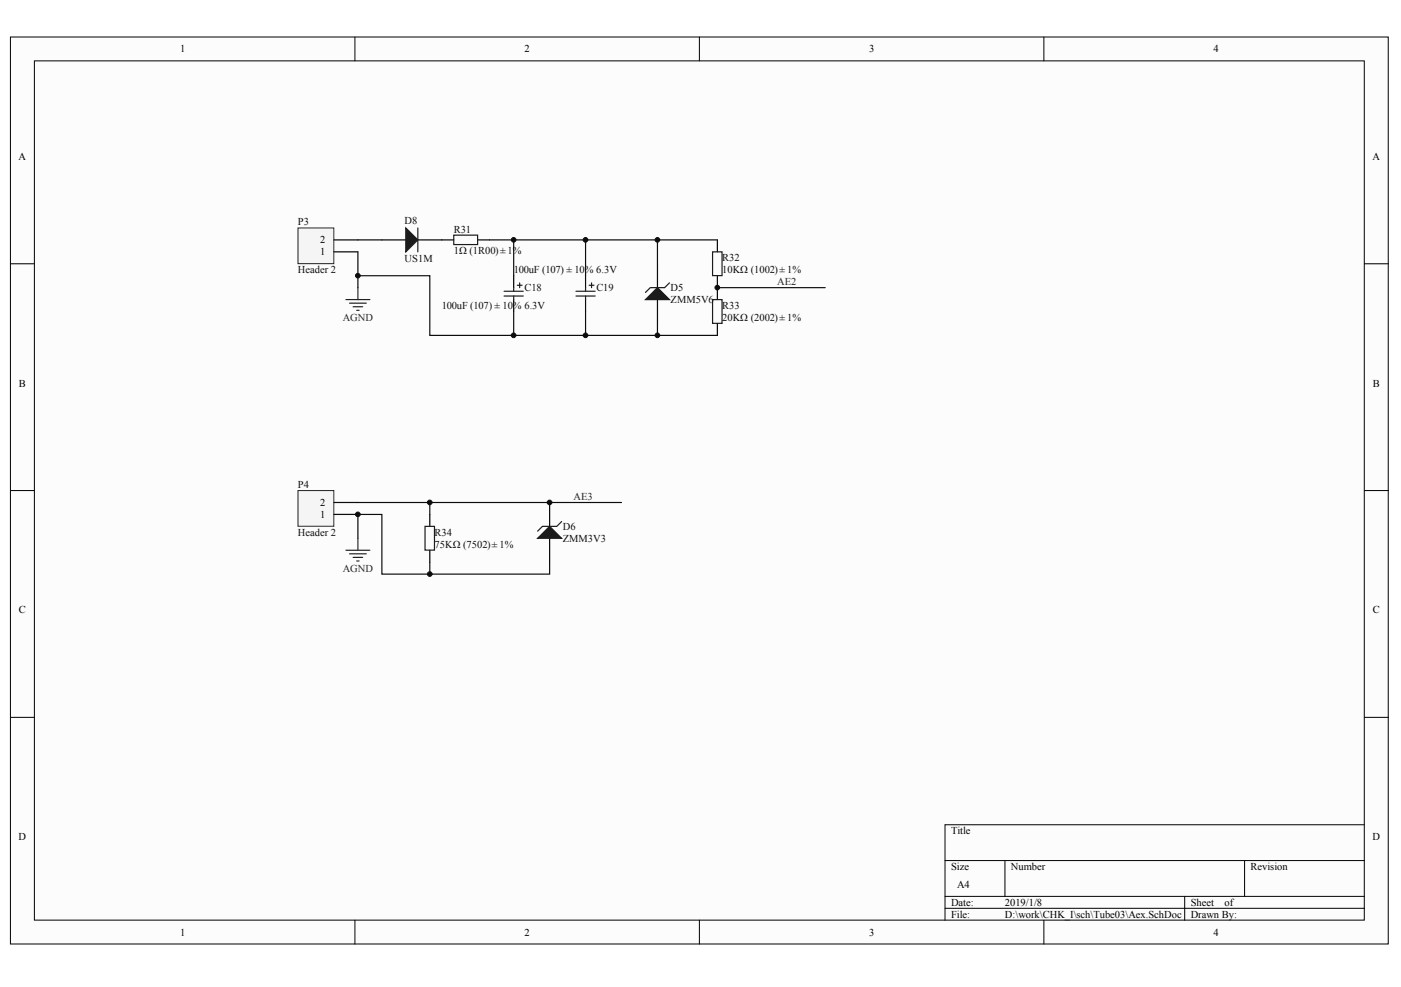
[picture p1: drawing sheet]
<svg xmlns="http://www.w3.org/2000/svg" width="287mm" height="202mm" viewBox="0 0 287 202" stroke-linecap="round" stroke-linejoin="round" font-family="sans-serif">
<g fill="#fcfcfc" stroke="#000" stroke-width=".2">
<path d="M2.1 7.6h282.1v185.7h-282.1z"/>
<path d="M7 12.5h272.3v175.9h-272.3z"/>
</g>
<g fill="none" stroke="#000" stroke-width=".2">
<path d="M72.7 7.6v4.9M143.2 7.6v4.9M213.7 7.6v4.9M2.1 54h4.9M279.3 54h4.9M2.1 100.5h4.9M279.3 100.5h4.9M2.1 146.9h4.9M279.3 146.9h4.9M193.5 176.2h85.8M205.7 176.2v7.4M254.8 176.2v7.4"/>
<path d="M279.3 168.9h-85.8v19.6M72.7 188.5v4.9M143.2 188.5v4.9M193.5 183.6h85.8M193.5 186h85.8M213.7 188.5v4.9M242.5 183.6v4.9"/>
</g>
<path d="M61 46.7h7.3v7.3h-7.3z" fill="#f5f5f5" stroke="#262626" stroke-width=".2"/>
<g fill="none" stroke="#000" stroke-width=".25">
<path d="M68.4 51.6h4.9M68.4 49.1h4.9M78.2 49.1h4.9M85.5 49.1h4.9M105.2 56.5v2.4M119.9 56.5v2.4M134.6 54v4.9M146.9 49.1v2.5M146.9 56.5v4.9M105.2 61.4v2.4M119.9 61.4v2.4M134.6 61.4v4.8"/>
<path d="M146.9 66.2v2.5"/>
</g>
<path d="M73.3 58.9v2.5M70.8 61.4h4.9M71.6 62.1h3.4M72.3 62.8h2M73 63.6h.5" fill="none" stroke="#262626" stroke-width=".25"/>
<g fill="#1c1c1c" stroke="#1c1c1c" stroke-width=".25">
<path d="M83.1 46.7l2.4 2.4-2.4 2.5z"/>
<path d="M132.1 61.4l2.5-2.5 2.4 2.5z"/>
</g>
<g fill="none" stroke="#1c1c1c" stroke-width=".25">
<path d="M85.5 46.7v4.9M103.2 59.6h3.9M105.2 58.9v.7M105.9 58.4h1M106.4 57.9v1M117.9 59.6h3.9M119.9 58.9v.7M120.6 58.4h1M121.1 57.9v1M137 57.9l-.9 1h-3l-1 1M145.9 51.6h1.9v4.8h-1.9zM103.2 60.6h3.9"/>
<path d="M105.2 60.6v.8M117.9 60.6h3.9M119.9 60.6v.8M145.9 61.4h1.9v4.8h-1.9z"/>
</g>
<path d="M73.3 58.9v-2.4h14.7v12.2h17.2M73.3 49.1h4.9M73.3 51.6v4.9M105.2 49.1v7.4M119.9 49.1v7.4M146.9 58.9h22M105.2 63.8v4.9h29.4v-2.5M119.9 63.8v4.9M134.6 68.7h12.3" fill="none" stroke="#0e0e0e" stroke-width=".25"/>
<path d="M61 100.5h7.3v7.3h-7.3z" fill="#f5f5f5" stroke="#262626" stroke-width=".2"/>
<path d="M90.4 49.1h2.5M97.8 49.1h2.5M68.4 105.4h4.9M68.4 102.9h4.9M88 105.4v2.4M88 112.7v2.4M112.5 102.9v4.9M112.5 110.2v4.9" fill="none" stroke="#000" stroke-width=".25"/>
<path d="M92.9 48.2h4.9v1.9h-4.9zM87 107.8h1.9v4.9h-1.9zM115 106.8l-1 1h-3l-.9 1" fill="none" stroke="#1c1c1c" stroke-width=".25"/>
<path d="M110.1 110.2l2.4-2.4 2.5 2.4z" fill="#1c1c1c" stroke="#1c1c1c" stroke-width=".25"/>
<path d="M100.3 49.1h46.6M134.6 49.1v4.9M73.3 110.2v-4.8h4.9v12.2h34.3v-2.5M73.3 102.9h53.9M88 102.9v2.5M88 115.1v2.5" fill="none" stroke="#0e0e0e" stroke-width=".25"/>
<path d="M70.8 112.7h4.9M71.6 113.4h3.4M72.3 114.2h2M73 114.9h.5M73.3 110.2v2.5" fill="none" stroke="#262626" stroke-width=".25"/>
<g fill="#0e0e0e" stroke="#0e0e0e" stroke-width=".2">
<circle cx="73.3" cy="105.3" r=".48"/>
<circle cx="73.3" cy="56.5" r=".48"/>
<circle cx="88" cy="117.6" r=".48"/>
<circle cx="88" cy="102.9" r=".48"/>
<circle cx="105.1" cy="68.7" r=".48"/>
<circle cx="105.1" cy="49.1" r=".48"/>
<circle cx="112.5" cy="102.9" r=".48"/>
<circle cx="119.9" cy="68.7" r=".48"/>
<circle cx="119.9" cy="49.1" r=".48"/>
<circle cx="134.6" cy="68.7" r=".48"/>
<circle cx="134.6" cy="49.1" r=".48"/>
<circle cx="146.8" cy="58.9" r=".48"/>
</g>
<g font-size="2.2">
<text x="36.9" y="10.7">1</text>
<text x="107.4" y="10.7">2</text>
<text x="177.9" y="10.7">3</text>
<text x="248.4" y="10.7">4</text>
<text x="3.8" y="32.7">A</text>
<text x="281" y="32.7">A</text>
<text x="65.6" y="52.3">1</text>
<text x="65.6" y="49.8">2</text>
<text x="3.9" y="79.2">B</text>
<text x="281.1" y="79.2">B</text>
<text x="65.6" y="106.1">1</text>
<text x="65.6" y="103.6">2</text>
<text x="3.9" y="125.6">C</text>
<text x="281.1" y="125.6">C</text>
<text x="3.8" y="172.1">D</text>
<text x="194.7" y="170.8">Title</text>
<text x="281" y="172.1">D</text>
<text x="194.7" y="178.2">Size</text>
<text x="207" y="178.2">Number</text>
<text x="256" y="178.2">Revision</text>
<text x="194.7" y="185.5">Date:</text>
<text x="195.9" y="181.8">A4</text>
<text x="205.7" y="185.5">2019/1/8</text>
<text x="243.7" y="185.5">Sheet</text>
<text x="250.7" y="185.5">of</text>
<text x="36.9" y="191.6">1</text>
<text x="107.4" y="191.6">2</text>
<text x="177.9" y="191.6">3</text>
<text x="194.7" y="187.9">File:</text>
<text x="205.7" y="187.9">D:\work\CHK_I\sch\Tube03\Aex.SchDoc</text>
<text x="243.7" y="187.9">Drawn By:</text>
<text x="248.4" y="191.6">4</text>
</g>
<g font-size="2.2" fill="#0e0e0e">
<text x="61" y="46.2">P3</text>
<text x="82.8" y="45.9">D8</text>
<text x="92.9" y="47.6">R31</text>
<text x="82.8" y="53.7">US1M</text>
<text x="92.9" y="52">1Ω (1R00) ±1%</text>
<text x="147.8" y="53.5">R32</text>
<text x="61" y="55.9">Header 2</text>
<text x="105.2" y="55.9">100uF (107) ±10% 6.3V</text>
<text x="107.4" y="59.6">C18</text>
<text x="122.1" y="59.6">C19</text>
<text x="137.3" y="59.6">D5</text>
<text x="147.8" y="55.9">10KΩ (1002) ±1%</text>
<text x="90.4" y="63.3">100uF (107) ±10% 6.3V</text>
<text x="137.3" y="62.1">ZMM5V6</text>
<text x="147.8" y="63.3">R33</text>
<text x="147.8" y="65.7">20KΩ (2002) ±1%</text>
<text x="61" y="99.9">P4</text>
<text x="61" y="109.7">Header 2</text>
<text x="89" y="109.7">R34</text>
<text x="89" y="112.2">75KΩ (7502) ±1%</text>
<text x="115.2" y="108.5">D6</text>
<text x="115.2" y="110.9">ZMM3V3</text>
</g>
<g font-size="2.2" fill="#262626">
<text x="159.1" y="58.4">AE2</text>
<text x="70.2" y="65.7">AGND</text>
<text x="117.4" y="102.4">AE3</text>
<text x="70.2" y="117.1">AGND</text>
</g>
</svg>
